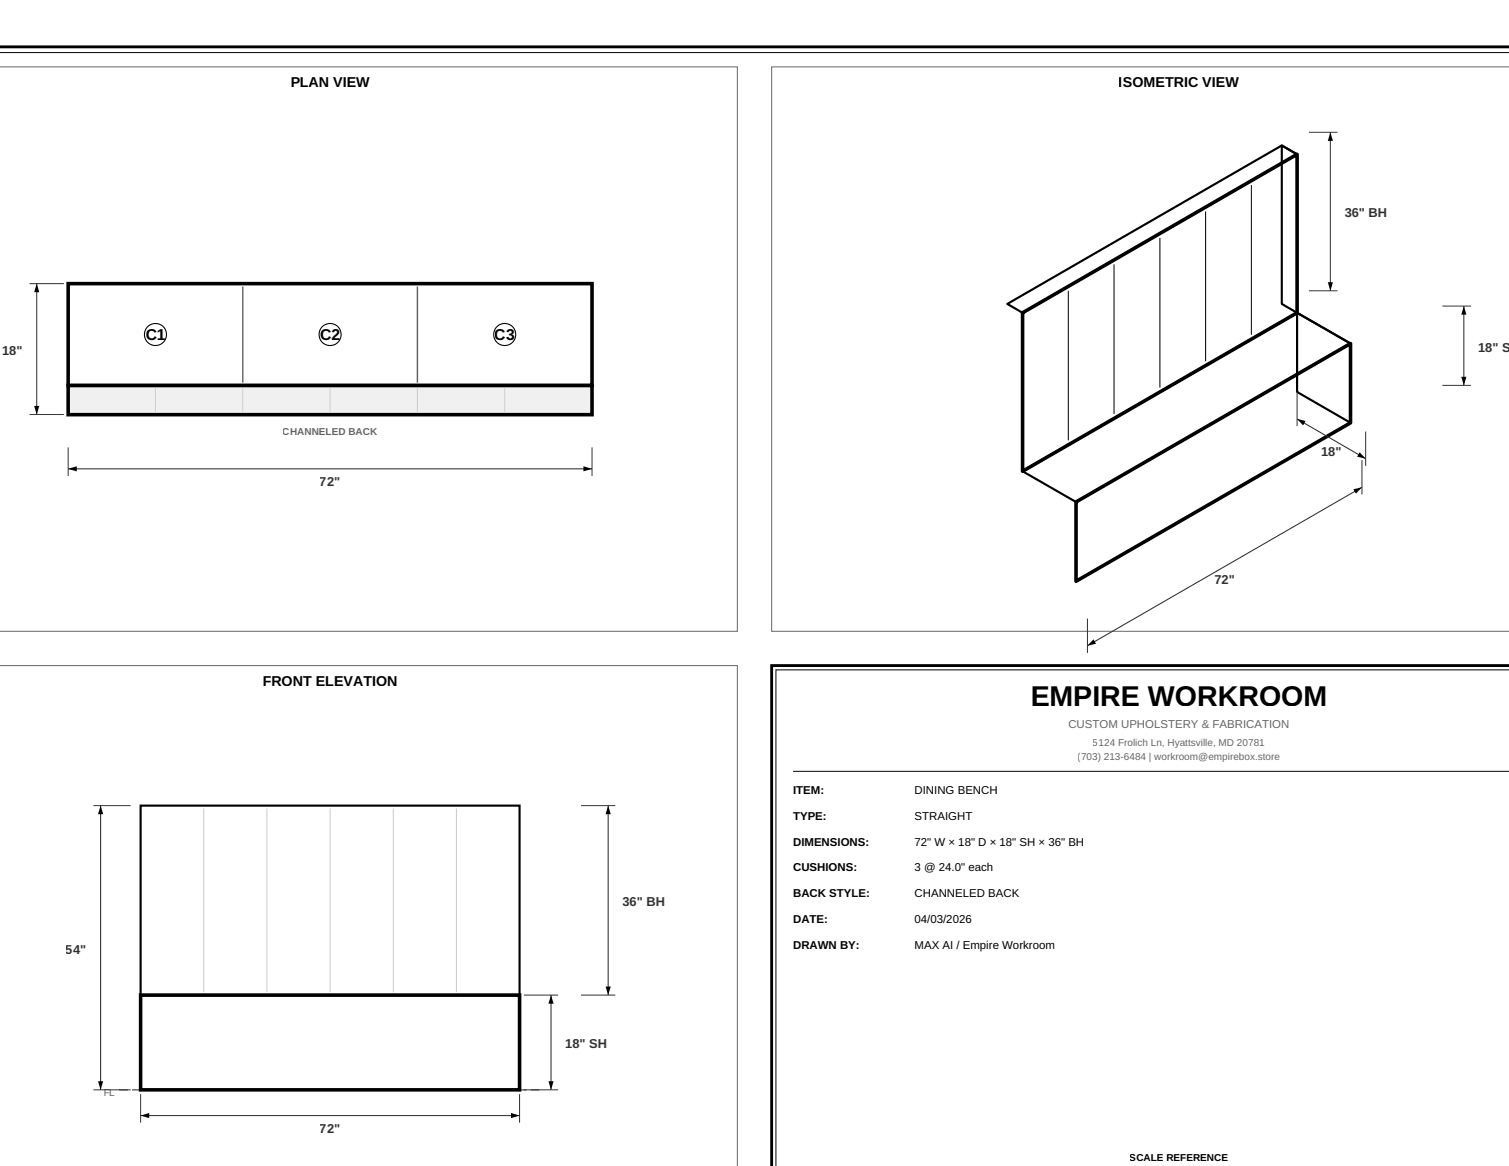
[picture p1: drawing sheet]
<svg xmlns="http://www.w3.org/2000/svg" width="279mm" height="216mm" viewBox="0 0 279 216" stroke-linecap="round" stroke-linejoin="round" font-family="sans-serif">
<path d="M-.1 8.7h279.5" fill="none" stroke="#000" stroke-width=".53"/>
<path d="M-.1 9.7h279.5" fill="none" stroke="#000" stroke-width=".19"/>
<path d="M-.1 12.4h136.6v104.5h-136.6" fill="none" stroke="#666" stroke-width=".19"/>
<path d="M12.6 52.5h97v18.9h-97z" fill="none" stroke="#000" stroke-width=".66" stroke-linecap="butt"/>
<path d="M12.6 71.4h97v5.4h-97z" fill="#f0f0f0" stroke="#000" stroke-width=".66" stroke-linecap="butt"/>
<path d="M28.8 71.9v4.3zM45 71.9v4.3zM61.1 71.9v4.3zM77.3 71.9v4.3zM93.5 71.9v4.3z" fill="#000" stroke="#ccc" stroke-width=".19"/>
<path d="M45 53v17.9zM77.3 53v17.9z" fill="#000" stroke="#666" stroke-width=".26"/>
<g fill="#fff" stroke="#000" stroke-width=".2">
<circle cx="28.8" cy="61.9" r="2.04"/>
<circle cx="61.1" cy="61.9" r="2.04"/>
<circle cx="93.4" cy="61.9" r="2.04"/>
</g>
<g fill="#000" stroke="#333" stroke-width=".19">
<path d="M242.4 24.5h5.2zM5.5 52.5h6.3zM242.4 53.8h5.2zM267.1 56.7h5.3zM5.5 76.8h6.3zM240.2 72.5v6.4zM252.9 79.9v6.4zM267.1 71.4h5.3zM12.6 82.8v5.3zM109.6 82.8v5.3zM252.2 85.2v6.3zM201.3 114.5v6.4z"/>
<path d="M17.3 149.2h6.9zM107.6 149.2h6.3zM97 184.3h6.3zM107.6 184.3h6.3zM17.3 201.8h6.9zM26 202.6v5.3zM96.2 202.6v5.3zM97 201.8h6.3z"/>
</g>
<path d="M6.8 52.5v24.3zM246.3 24.5v29.3zM271 56.7v14.7zM12.6 86.8h97zM240.2 77.6l12.7 7.3zM201.3 119.6l50.9-29.4zM112.6 149.2v35.1zM18.6 149.2v52.6zM26 206.6h70.2zM102 184.3v17.5z" fill="#000" stroke="#333" stroke-width=".2"/>
<g fill="#000">
<path d="M246.3 24.5l.5 1.6h-.9zM6.8 52.5l.5 1.6h-1zM245.9 52.3h.9l-.5 1.5zM271 56.7l.5 1.6h-.9zM6.3 75.2h1l-.5 1.6zM240.2 77.6l1.6 .4-.5 .8zM270.6 69.8h.9l-.5 1.6zM12.6 86.8l1.6-.5v1zM108 86.3l1.6 .5-1.6 .5zM250.6 90.6l1.6-.4-1.2 1.2zM251.7 83.7l1.2 1.2-1.7-.4zM202.5 118.4l.5 .8-1.7 .4z"/>
<path d="M18.6 149.2l.5 1.6h-.9zM112.6 149.2l.5 1.6h-1zM102 184.3l.5 1.5h-1zM112.1 182.7h1l-.5 1.6zM18.2 200.2h.9l-.5 1.6zM26 206.6l1.6-.5v.9zM94.6 206.1l1.6 .5-1.6 .4zM101.5 200.2h1l-.5 1.6z"/>
</g>
<path d="M142.9 12.4v104.5h136.5M142.9 12.4h.1M142.9 12.4h136.5M-.1 123.2h136.6v92.7" fill="none" stroke="#666" stroke-width=".19"/>
<path d="M189.3 57.9l50.9-29.3v29.3l-50.9 29.4zM199.2 92.9l50.9-29.3v14.7l-50.9 29.3zM26 184.3h70.2v17.5h-70.2z" fill="none" stroke="#000" stroke-width=".66" stroke-linecap="butt"/>
<path d="M237.3 26.9l2.9 1.7v29.3l-2.9-1.6zM186.5 56.3l50.8-29.4 2.9 1.7-50.9 29.3zM240.2 57.9l9.9 5.7v14.7l-9.9-5.7zM189.3 87.3l50.9-29.4 9.9 5.7-50.9 29.3zM26 149.2h70.2v35.1h-70.2z" fill="none" stroke="#000" stroke-width=".4"/>
<path d="M189.3 87.3l50.9-29.4z" fill="#000" stroke="#000" stroke-width=".26"/>
<path d="M206.3 48.9v27.7zM214.8 44.1v27.7zM223.2 39.2v27.7zM231.7 34.3v27.7zM197.8 53.8v27.7zM146.8 142.8h132.6z" fill="#000" stroke="#000" stroke-width=".19"/>
<path d="M22.1 201.8h78.1z" fill="#000" stroke="#666" stroke-width=".26" stroke-dasharray="1.6 .8" stroke-linecap="butt"/>
<path d="M37.7 149.7v34zM49.4 149.7v34zM61.1 149.7v34zM72.8 149.7v34zM84.5 149.7v34z" fill="#000" stroke="#ccc" stroke-width=".19"/>
<path d="M26 184.3h70.2z" fill="#000" stroke="#000" stroke-width=".4"/>
<path d="M279.4 123.2h-136.5v92.7" fill="none" stroke="#000" stroke-width=".53"/>
<path d="M279.4 124h-135.7v91.9" fill="none" stroke="#000" stroke-width=".19"/>
<text font-size="5.3" x="190.8" y="130.7">EMPIRE WORKROOM</text>
<g font-size="2.9">
<text x="26.9" y="63">C1</text>
<text x="59.3" y="63">C2</text>
<text x="91.6" y="63">C3</text>
</g>
<g font-size="2.6">
<text x="53.8" y="16.1">PLAN VIEW</text>
<text x="207.2" y="16.1">ISOMETRIC VIEW</text>
<text x="48.6" y="126.9">FRONT ELEVATION</text>
</g>
<g font-size="2.4" fill="#333">
<text x="249" y="40.2">36&quot; BH</text>
<text x=".4" y="65.7">18&quot;</text>
<text x="273.7" y="65.1">18&quot; S</text>
<text x="59.2" y="90">72&quot;</text>
<text x="244.6" y="84.4">18&quot;</text>
<text x="224.9" y="108.1">72&quot;</text>
<text x="115.3" y="167.8">36&quot; BH</text>
<text x="12.2" y="176.6">54&quot;</text>
<text x="104.7" y="194.1">18&quot; SH</text>
<text x="59.2" y="209.7">72&quot;</text>
</g>
<text font-size="2.1" fill="#666" x="197.8" y="134.9">CUSTOM UPHOLSTERY &amp; FABRICATION</text>
<g font-size="2.1">
<text x="146.8" y="147.1">ITEM:</text>
<text x="169.3" y="147.1">DINING BENCH</text>
<text x="146.8" y="151.8">TYPE:</text>
<text x="169.3" y="151.8">STRAIGHT</text>
<text x="146.8" y="156.6">DIMENSIONS:</text>
<text x="146.8" y="161.3">CUSHIONS:</text>
<text x="169.3" y="156.6">72&quot; W × 18&quot; D × 18&quot; SH × 36&quot; BH</text>
<text x="169.3" y="161.3">3 @ 24.0&quot; each</text>
<text x="146.8" y="166.1">BACK STYLE:</text>
<text x="169.3" y="166.1">CHANNELED BACK</text>
<text x="146.8" y="170.9">DATE:</text>
<text x="169.3" y="170.9">04/03/2026</text>
<text x="146.8" y="175.6">DRAWN BY:</text>
<text x="169.3" y="175.6">MAX AI / Empire Workroom</text>
</g>
<g font-size="1.9" fill="#666">
<text x="52.4" y="80.5">CHANNELED BACK</text>
<text x="199.5" y="140.7">(703) 213-6484 | workroom@empirebox.store</text>
<text x="202.4" y="138.1">5124 Frolich Ln, Hyattsville, MD 20781</text>
<text x="19.1" y="202.9">FL</text>
</g>
<text font-size="1.9" x="209.2" y="215.1">SCALE REFERENCE</text>
</svg>
